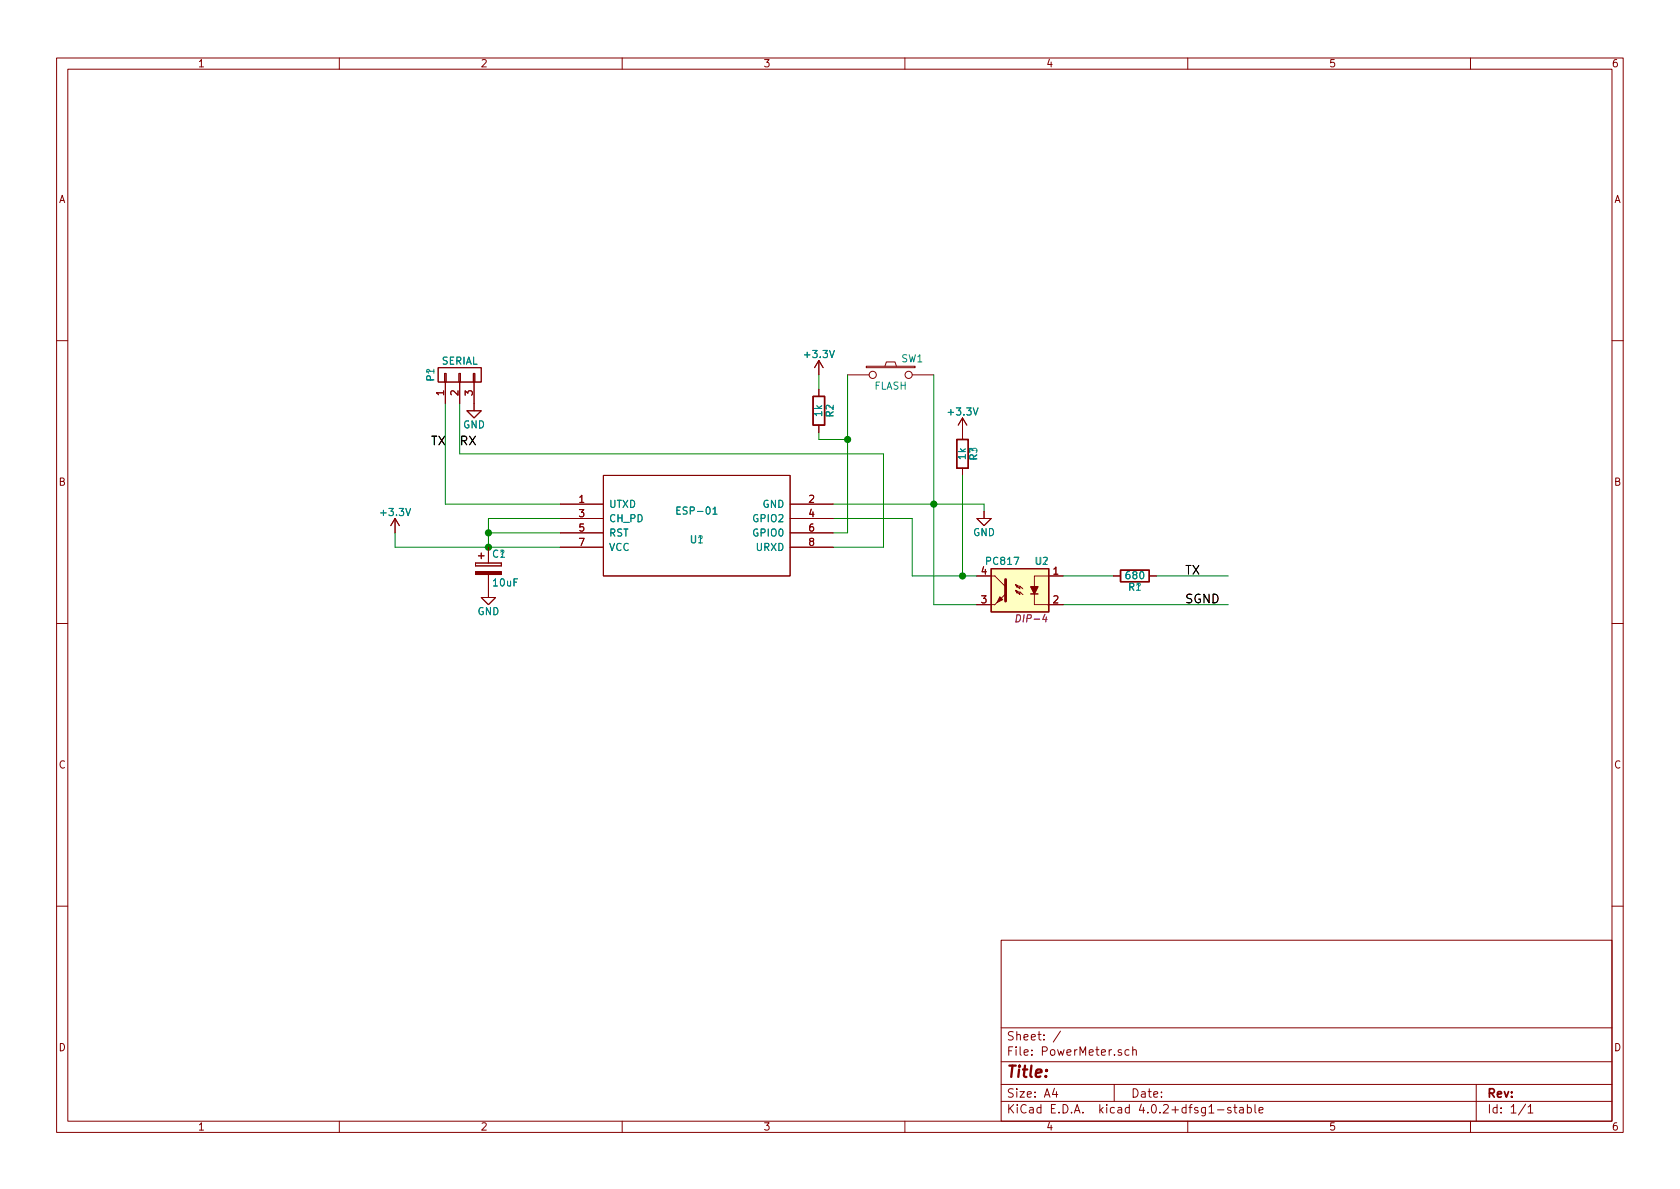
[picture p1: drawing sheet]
EESchema Schematic File Version 2
LIBS:PowerMeter-rescue
LIBS:power
LIBS:device
LIBS:transistors
LIBS:conn
LIBS:linear
LIBS:regul
LIBS:74xx
LIBS:cmos4000
LIBS:adc-dac
LIBS:memory
LIBS:xilinx
LIBS:microcontrollers
LIBS:dsp
LIBS:microchip
LIBS:analog_switches
LIBS:motorola
LIBS:texas
LIBS:intel
LIBS:audio
LIBS:interface
LIBS:digital-audio
LIBS:philips
LIBS:display
LIBS:cypress
LIBS:siliconi
LIBS:opto
LIBS:atmel
LIBS:contrib
LIBS:valves
LIBS:ESP8266
LIBS:PowerMeter-cache
EELAYER 25 0
EELAYER END
$Descr A4 11693 8268
encoding utf-8
Sheet 1 1
Title ""
Date ""
Rev ""
Comp ""
Comment1 ""
Comment2 ""
Comment3 ""
Comment4 ""
$EndDescr
$Comp
L PC817 U2
U 1 1
P 7100 4100
F 0 "U2" H 6900 4300 50  0000 L CNN
F 1 "PC817" H 7100 4300 50  0000 L CNN
F 2 "DIP-4" H 6900 3900 50  0000 L CIN
F 3 "" H 7100 4100 50  0000 L CNN
	1    7100 4100
	-1   0    0    -1  
$EndComp
$Comp
L R R1
U 1 1
P 7900 4000
F 0 "R1" V 7980 4000 50  0000 C CNN
F 1 "680" V 7900 4000 50  0000 C CNN
F 2 "" V 7830 4000 50  0000 C CNN
F 3 "" H 7900 4000 50  0000 C CNN
	1    7900 4000
	0    1    1    0   
$EndComp
Wire Wire Line
	7400 4000 7750 4000
Wire Wire Line
	8050 4000 8550 4000
Wire Wire Line
	7400 4200 8550 4200
$Comp
L ESP-01v090-RESCUE-PowerMeter U1
U 1 1
P 4850 3650
F 0 "U1" H 4850 3550 50  0000 C CNN
F 1 "ESP-01" H 4850 3750 50  0000 C CNN
F 2 "" H 4850 3650 50  0001 C CNN
F 3 "" H 4850 3650 50  0001 C CNN
	1    4850 3650
	1    0    0    -1  
$EndComp
$Comp
L GND #PWR?
U 1 1
P 6850 3550
F 0 "#PWR?" H 6850 3300 50  0001 C CNN
F 1 "GND" H 6850 3400 50  0000 C CNN
F 2 "" H 6850 3550 50  0000 C CNN
F 3 "" H 6850 3550 50  0000 C CNN
	1    6850 3550
	1    0    0    -1  
$EndComp
$Comp
L +3.3V #PWR?
U 1 1
P 2750 3700
F 0 "#PWR?" H 2750 3550 50  0001 C CNN
F 1 "+3.3V" H 2750 3840 50  0000 C CNN
F 2 "" H 2750 3700 50  0000 C CNN
F 3 "" H 2750 3700 50  0000 C CNN
	1    2750 3700
	1    0    0    -1  
$EndComp
$Comp
L R R2
U 1 1
P 5700 2850
F 0 "R2" V 5780 2850 50  0000 C CNN
F 1 "1k" V 5700 2850 50  0000 C CNN
F 2 "" V 5630 2850 50  0000 C CNN
F 3 "" H 5700 2850 50  0000 C CNN
	1    5700 2850
	1    0    0    -1  
$EndComp
$Comp
L R R3
U 1 1
P 6700 3150
F 0 "R3" V 6780 3150 50  0000 C CNN
F 1 "1k" V 6700 3150 50  0000 C CNN
F 2 "" V 6630 3150 50  0000 C CNN
F 3 "" H 6700 3150 50  0000 C CNN
	1    6700 3150
	1    0    0    -1  
$EndComp
$Comp
L CP C1
U 1 1
P 3400 3950
F 0 "C1" H 3425 4050 50  0000 L CNN
F 1 "10uF" H 3425 3850 50  0000 L CNN
F 2 "" H 3438 3800 50  0000 C CNN
F 3 "" H 3400 3950 50  0000 C CNN
	1    3400 3950
	1    0    0    -1  
$EndComp
Wire Wire Line
	2750 3700 2750 3800
Wire Wire Line
	2750 3800 3900 3800
Wire Wire Line
	5800 3500 6850 3500
Wire Wire Line
	6850 3500 6850 3550
$Comp
L GND #PWR?
U 1 1
P 3400 4100
F 0 "#PWR?" H 3400 3850 50  0001 C CNN
F 1 "GND" H 3400 3950 50  0000 C CNN
F 2 "" H 3400 4100 50  0000 C CNN
F 3 "" H 3400 4100 50  0000 C CNN
	1    3400 4100
	1    0    0    -1  
$EndComp
$Comp
L CONN_01X03 P1
U 1 1
P 3200 2600
F 0 "P1" H 3200 2800 50  0000 C CNN
F 1 "SERIAL" V 3300 2600 50  0000 C CNN
F 2 "" H 3200 2600 50  0000 C CNN
F 3 "" H 3200 2600 50  0000 C CNN
	1    3200 2600
	0    -1   -1   0   
$EndComp
Wire Wire Line
	3900 3500 3100 3500
Wire Wire Line
	3100 3500 3100 2800
Wire Wire Line
	5800 3800 6150 3800
Wire Wire Line
	6150 3800 6150 3150
Wire Wire Line
	6150 3150 3200 3150
Wire Wire Line
	3200 3150 3200 2800
$Comp
L GND #PWR?
U 1 1
P 3300 2800
F 0 "#PWR?" H 3300 2550 50  0001 C CNN
F 1 "GND" H 3300 2650 50  0000 C CNN
F 2 "" H 3300 2800 50  0000 C CNN
F 3 "" H 3300 2800 50  0000 C CNN
	1    3300 2800
	1    0    0    -1  
$EndComp
Wire Wire Line
	3900 3600 3400 3600
Wire Wire Line
	3400 3600 3400 3800
Connection ~ 3400 3800
Wire Wire Line
	3900 3700 3400 3700
Connection ~ 3400 3700
$Comp
L SW_PUSH SW1
U 1 1
P 6200 2600
F 0 "SW1" H 6350 2710 50  0000 C CNN
F 1 "FLASH" H 6200 2520 50  0000 C CNN
F 2 "" H 6200 2600 50  0000 C CNN
F 3 "" H 6200 2600 50  0000 C CNN
	1    6200 2600
	1    0    0    -1  
$EndComp
Wire Wire Line
	5900 3700 5800 3700
Connection ~ 6500 3500
$Comp
L +3.3V #PWR?
U 1 1
P 5700 2600
F 0 "#PWR?" H 5700 2450 50  0001 C CNN
F 1 "+3.3V" H 5700 2740 50  0000 C CNN
F 2 "" H 5700 2600 50  0000 C CNN
F 3 "" H 5700 2600 50  0000 C CNN
	1    5700 2600
	1    0    0    -1  
$EndComp
Wire Wire Line
	6500 2600 6500 4200
Text Label 8250 4000 0    60   ~ 0
TX
Text Label 8250 4200 0    60   ~ 0
SGND
Text Label 3000 3100 0    60   ~ 0
TX
Text Label 3200 3100 0    60   ~ 0
RX
Wire Wire Line
	5700 3000 5700 3050
Wire Wire Line
	5700 3050 5900 3050
Wire Wire Line
	5700 2600 5700 2700
$Comp
L +3.3V #PWR?
U 1 1
P 6700 3000
F 0 "#PWR?" H 6700 2850 50  0001 C CNN
F 1 "+3.3V" H 6700 3140 50  0000 C CNN
F 2 "" H 6700 3000 50  0000 C CNN
F 3 "" H 6700 3000 50  0000 C CNN
	1    6700 3000
	1    0    0    -1  
$EndComp
Wire Wire Line
	6500 4200 6800 4200
Wire Wire Line
	5800 3600 6350 3600
Wire Wire Line
	6350 3600 6350 4000
Wire Wire Line
	6350 4000 6800 4000
Wire Wire Line
	5900 2600 5900 3700
Connection ~ 5900 3050
$Comp
L PC817 U?
U 1 1
P 7100 4100
F 0 "U?" H 6900 4300 50  0000 L CNN
F 1 "PC817" H 7100 4300 50  0000 L CNN
F 2 "DIP-4" H 6900 3900 50  0000 L CIN
F 3 "" H 7100 4100 50  0000 L CNN
	1    7100 4100
	-1   0    0    -1  
$EndComp
$Comp
L R R?
U 1 1
P 7900 4000
F 0 "R?" V 7980 4000 50  0000 C CNN
F 1 "680" V 7900 4000 50  0000 C CNN
F 2 "" V 7830 4000 50  0000 C CNN
F 3 "" H 7900 4000 50  0000 C CNN
	1    7900 4000
	0    1    1    0   
$EndComp
$Comp
L ESP-01v090-RESCUE-PowerMeter U?
U 1 1
P 4850 3650
F 0 "U?" H 4850 3550 50  0000 C CNN
F 1 "ESP-01" H 4850 3750 50  0000 C CNN
F 2 "" H 4850 3650 50  0001 C CNN
F 3 "" H 4850 3650 50  0001 C CNN
	1    4850 3650
	1    0    0    -1  
$EndComp
$Comp
L GND #PWR?
U 1 1
P 6850 3550
F 0 "#PWR?" H 6850 3300 50  0001 C CNN
F 1 "GND" H 6850 3400 50  0000 C CNN
F 2 "" H 6850 3550 50  0000 C CNN
F 3 "" H 6850 3550 50  0000 C CNN
	1    6850 3550
	1    0    0    -1  
$EndComp
$Comp
L +3.3V #PWR?
U 1 1
P 2750 3700
F 0 "#PWR?" H 2750 3550 50  0001 C CNN
F 1 "+3.3V" H 2750 3840 50  0000 C CNN
F 2 "" H 2750 3700 50  0000 C CNN
F 3 "" H 2750 3700 50  0000 C CNN
	1    2750 3700
	1    0    0    -1  
$EndComp
$Comp
L R R?
U 1 1
P 5700 2850
F 0 "R?" V 5780 2850 50  0000 C CNN
F 1 "1k" V 5700 2850 50  0000 C CNN
F 2 "" V 5630 2850 50  0000 C CNN
F 3 "" H 5700 2850 50  0000 C CNN
	1    5700 2850
	1    0    0    -1  
$EndComp
$Comp
L R R?
U 1 1
P 6700 3150
F 0 "R?" V 6780 3150 50  0000 C CNN
F 1 "1k" V 6700 3150 50  0000 C CNN
F 2 "" V 6630 3150 50  0000 C CNN
F 3 "" H 6700 3150 50  0000 C CNN
	1    6700 3150
	1    0    0    -1  
$EndComp
$Comp
L CP C?
U 1 1
P 3400 3950
F 0 "C?" H 3425 4050 50  0000 L CNN
F 1 "10uF" H 3425 3850 50  0000 L CNN
F 2 "" H 3438 3800 50  0000 C CNN
F 3 "" H 3400 3950 50  0000 C CNN
	1    3400 3950
	1    0    0    -1  
$EndComp
$Comp
L GND #PWR?
U 1 1
P 3400 4100
F 0 "#PWR?" H 3400 3850 50  0001 C CNN
F 1 "GND" H 3400 3950 50  0000 C CNN
F 2 "" H 3400 4100 50  0000 C CNN
F 3 "" H 3400 4100 50  0000 C CNN
	1    3400 4100
	1    0    0    -1  
$EndComp
$Comp
L CONN_01X03 P?
U 1 1
P 3200 2600
F 0 "P?" H 3200 2800 50  0000 C CNN
F 1 "SERIAL" V 3300 2600 50  0000 C CNN
F 2 "" H 3200 2600 50  0000 C CNN
F 3 "" H 3200 2600 50  0000 C CNN
	1    3200 2600
	0    -1   -1   0   
$EndComp
$Comp
L GND #PWR?
U 1 1
P 3300 2800
F 0 "#PWR?" H 3300 2550 50  0001 C CNN
F 1 "GND" H 3300 2650 50  0000 C CNN
F 2 "" H 3300 2800 50  0000 C CNN
F 3 "" H 3300 2800 50  0000 C CNN
	1    3300 2800
	1    0    0    -1  
$EndComp
$Comp
L +3.3V #PWR?
U 1 1
P 5700 2600
F 0 "#PWR?" H 5700 2450 50  0001 C CNN
F 1 "+3.3V" H 5700 2740 50  0000 C CNN
F 2 "" H 5700 2600 50  0000 C CNN
F 3 "" H 5700 2600 50  0000 C CNN
	1    5700 2600
	1    0    0    -1  
$EndComp
Text Label 8250 4000 0    60   ~ 0
TX
Text Label 8250 4200 0    60   ~ 0
SGND
Text Label 3000 3100 0    60   ~ 0
TX
Text Label 3200 3100 0    60   ~ 0
RX
$Comp
L +3.3V #PWR?
U 1 1
P 6700 3000
F 0 "#PWR?" H 6700 2850 50  0001 C CNN
F 1 "+3.3V" H 6700 3140 50  0000 C CNN
F 2 "" H 6700 3000 50  0000 C CNN
F 3 "" H 6700 3000 50  0000 C CNN
	1    6700 3000
	1    0    0    -1  
$EndComp
Wire Wire Line
	6700 3300 6700 4000
Connection ~ 6700 4000
$EndSCHEMATC
